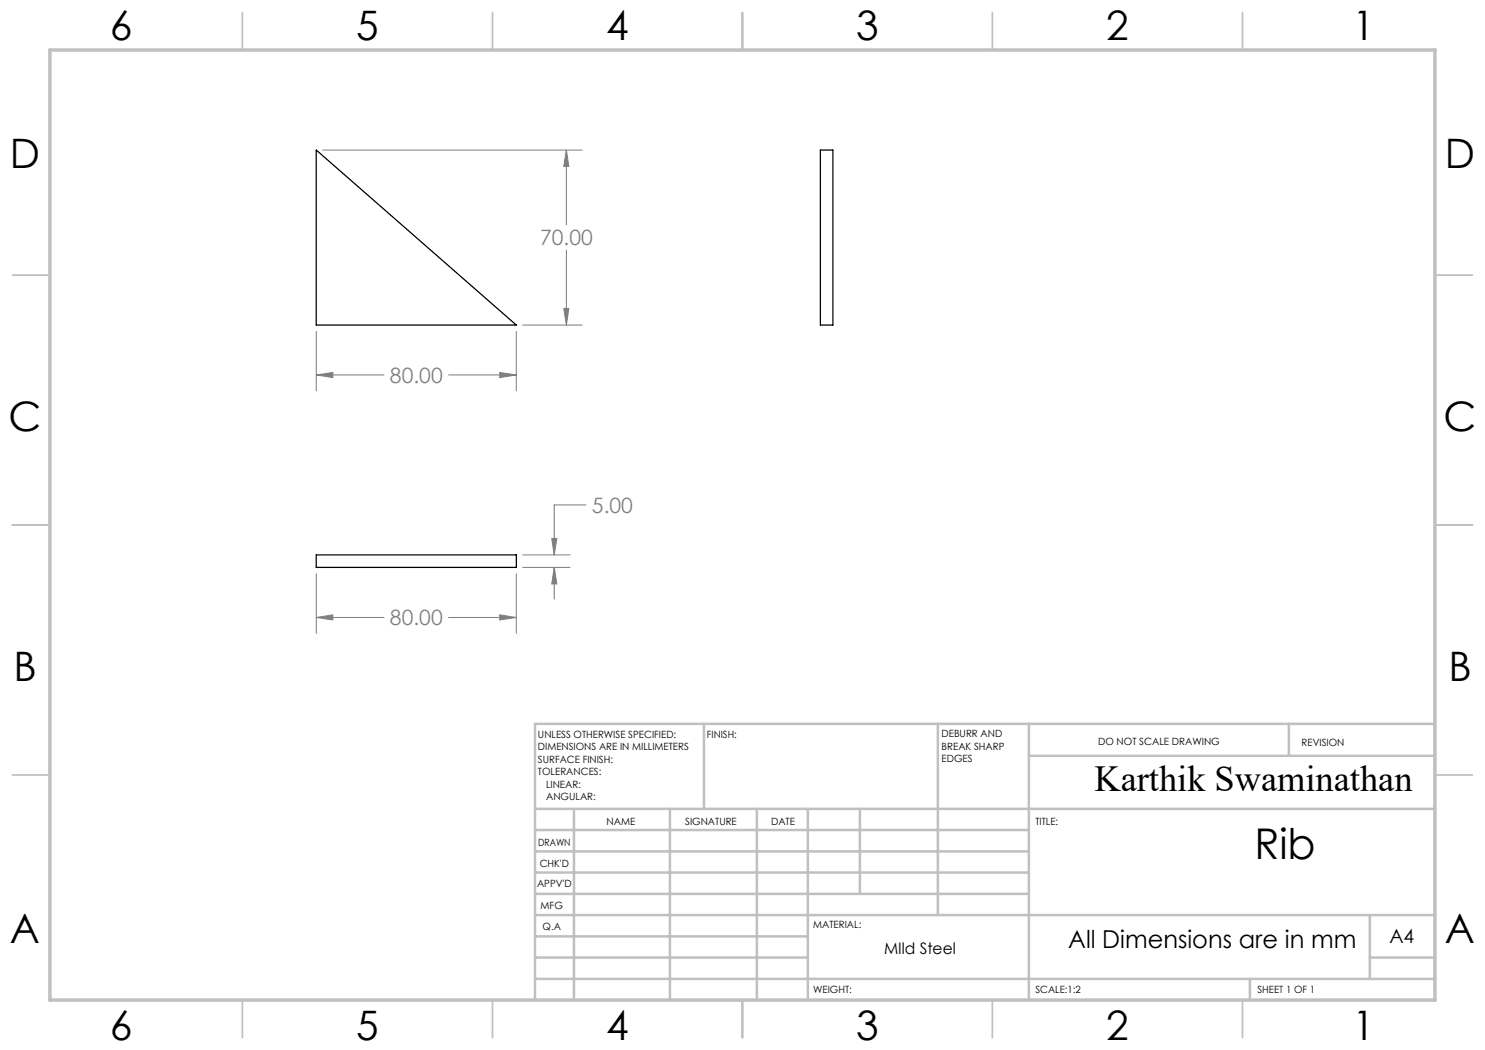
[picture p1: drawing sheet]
<svg xmlns="http://www.w3.org/2000/svg" width="297mm" height="210mm" viewBox="0 0 297 210" stroke-linecap="round" stroke-linejoin="round" font-family="sans-serif">
<g fill="none" stroke="#808080" stroke-width=".2">
<path d="M64.5 30h52M113.3 30l.5 3.3h-1.1zM113.3 30v15M113.3 50v15M63.3 75l3.3-.5v1zM63.3 66.3v11.9M63.3 75h13.5M89.7 75h13.6M99.9 74.5l3.4 .5-3.4 .5zM103.3 66.3v11.9M104.5 65h12M112.7 61.7h1.1l-.5 3.3z"/>
<path d="M63.3 114.8v11.9M103.3 114.8v11.9M104.5 113.5h9.5M104.5 111h9.5M110.3 107.7h1.1l-.6 3.3zM110.8 113.5l.6 3.3h-1.1zM110.8 113.5v6.3M117.2 101h-6.4v10M63.3 123.5l3.3-.5v1zM63.3 123.5h13.5M89.7 123.5h13.6M99.9 123l3.4 .5-3.4 .5z"/>
</g>
<g fill="none" stroke="#c0c0c0" stroke-width=".35">
<path d="M48.5 2.5v7.5M98.5 2.5v7.5M148.5 2.5v7.5M198.5 2.5v7.5M248.5 2.5v7.5M2.5 55h7.5M287 55h7.5M2.5 105h7.5M287 105h7.5M2.5 155h7.5M287 155h7.5M48.5 200v7.5"/>
<path d="M98.5 200v7.5M148.5 200v7.5M198.5 200v7.5M248.5 200v7.5"/>
</g>
<g fill="none" stroke="#c0c0c0" stroke-width=".5">
<path d="M140.8 144.8v17M187.6 144.8v38.2M205.8 144.8v55.2M205.8 151.2h81.2M257.8 144.8v6.4M287 144.8h-180v55.2M107 161.8h180M107 178.8h98.8M107 174.5h98.8M107 170.3h98.8M107 166h98.8M114.8 161.8v38.2"/>
<path d="M134 161.8v38.2M151.4 161.8v38.2M161.6 161.8v38.2M172 161.8v17M107 195.8h180M107 191.5h54.6M107 187.3h54.6M107 183h180M250 195.8v4.2M274 191.5h13M274 183v12.8"/>
</g>
<path d="M10 10h277v190h-277z" fill="none" stroke="#c0c0c0" stroke-width=".7"/>
<path d="M63.3 75l3.3-.5v1zM99.9 74.5l3.4 .5-3.4 .5zM112.7 61.7h1.1l-.5 3.3zM113.3 30l.5 3.3h-1.1zM63.3 123.5l3.3-.5v1zM99.9 123l3.4 .5-3.4 .5zM110.8 113.5l.6 3.3h-1.1zM110.3 107.7h1.1l-.6 3.3z" fill="#808080"/>
<path d="M63.3 30l40 35h-40zM164.1 30h2.5v35h-2.5zM63.3 111h40v2.5h-40z" fill="none" stroke="#000" stroke-width=".25"/>
<text font-size="8.5" x="250.9" y="171.8">Rib</text>
<g font-size="8.1">
<text x="22" y="8">6</text>
<text x="71.2" y="8">5</text>
<text x="121.2" y="8">4</text>
<text x="171.3" y="8">3</text>
<text x="221.3" y="8">2</text>
<text x="270.5" y="8">1</text>
<text x="2" y="33.6">D</text>
<text x="289" y="33.6">D</text>
<text x="1.7" y="86.1">C</text>
<text x="288.7" y="86.1">C</text>
<text x="2.7" y="136.1">B</text>
<text x="289.7" y="136.1">B</text>
<text x="2" y="188.6">A</text>
<text x="289" y="188.6">A</text>
<text x="22" y="208">6</text>
<text x="71.2" y="208">5</text>
<text x="121.2" y="208">4</text>
<text x="171.3" y="208">3</text>
<text x="221.3" y="208">2</text>
<text x="270.5" y="208">1</text>
</g>
<text font-size="7.3" x="218.9" y="158.1">Karthik Swaminathan</text>
<text font-size="4.9" x="213.6" y="189.5">All Dimensions are in mm</text>
<g font-size="4.2" fill="#808080">
<text x="108" y="49.1">70.00</text>
<text x="78" y="76.6">80.00</text>
<text x="118.4" y="102.6">5.00</text>
<text x="78" y="125.1">80.00</text>
</g>
<text font-size="3.9" x="277.9" y="188.5">A4</text>
<text font-size="3.2" x="176.8" y="190.9">MIld Steel</text>
<g font-size="2">
<text x="107.6" y="147.6">UNLESS OTHERWISE SPECIFIED:</text>
<text x="141.4" y="147.6">FINISH:</text>
<text x="188.3" y="147.5">DEBURR AND</text>
<text x="188.3" y="150">BREAK SHARP</text>
<text x="219.6" y="149">DO NOT SCALE DRAWING</text>
<text x="260.3" y="149.2">REVISION</text>
<text x="107.6" y="150.1">DIMENSIONS ARE IN MILLIMETERS</text>
<text x="107.6" y="152.6">SURFACE FINISH:</text>
<text x="107.6" y="155.1">TOLERANCES:</text>
<text x="188.3" y="152.5">EDGES</text>
<text x="109.2" y="157.6">LINEAR:</text>
<text x="109.2" y="160.1">ANGULAR:</text>
<text x="121.3" y="165">NAME</text>
<text x="137" y="164.9">SIGNATURE</text>
<text x="154.2" y="164.9">DATE</text>
<text x="207.1" y="164.9">TITLE:</text>
<text x="107.6" y="169.1">DRAWN</text>
<text x="107.9" y="173.3">CHK'D</text>
<text x="107.4" y="177.4">APPV'D</text>
<text x="108.1" y="181.8">MFG</text>
<text x="108.5" y="186">Q.A</text>
<text x="162.6" y="185.5">MATERIAL:</text>
<text x="162.6" y="198.5">WEIGHT:</text>
<text x="207.1" y="198.6">SCALE:1:2</text>
<text x="251.5" y="198.6">SHEET 1 OF 1</text>
</g>
</svg>
